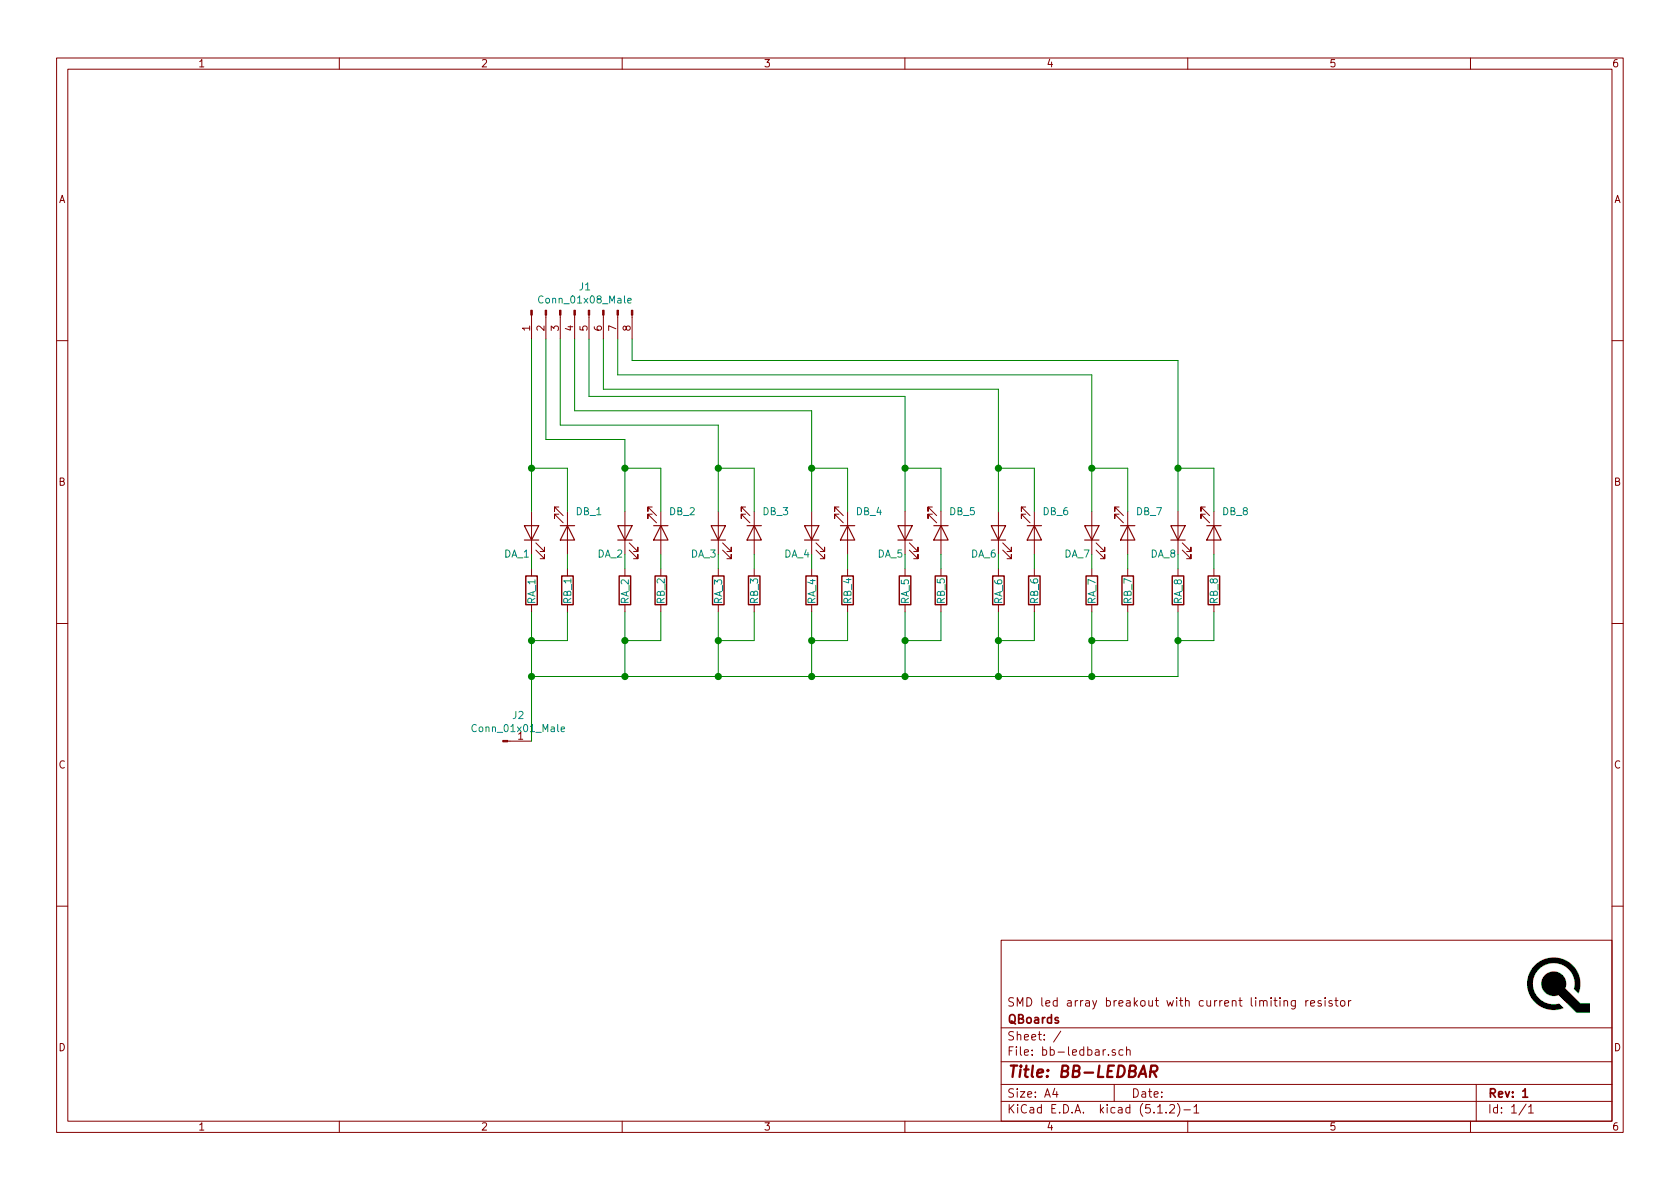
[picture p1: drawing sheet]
EESchema Schematic File Version 4
EELAYER 29 0
EELAYER END
$Descr A4 11693 8268
encoding utf-8
Sheet 1 1
Title "BB-LEDBAR"
Date ""
Rev "1"
Comp "QBoards"
Comment1 "SMD led array breakout with current limiting resistor"
Comment2 ""
Comment3 ""
Comment4 ""
$EndDescr
$Comp
L Device:LED DA_1
U 1 1
P 3700 3700
F 0 "DA_1" V 3550 3800 50  0000 C CNN
F 1 "LED" H 3693 3825 50  0001 C CNN
F 2 "LED_SMD:LED_0805_2012Metric" H 3700 3700 50  0001 C CNN
F 3 "~" H 3700 3700 50  0001 C CNN
	1    3700 3700
	0    -1   -1   0   
$EndComp
$Comp
L Device:R RA_1
U 1 1
P 3700 4100
F 0 "RA_1" V 3700 4000 50  0000 L CNN
F 1 "R" H 3770 4055 50  0001 L CNN
F 2 "Resistor_SMD:R_0805_2012Metric" V 3630 4100 50  0001 C CNN
F 3 "~" H 3700 4100 50  0001 C CNN
	1    3700 4100
	1    0    0    -1  
$EndComp
$Comp
L Connector:Conn_01x01_Male J2
U 1 1
P 3500 5150
F 0 "J2" H 3608 5331 50  0000 C CNN
F 1 "Conn_01x01_Male" H 3608 5240 50  0000 C CNN
F 2 "qboards_connectors:PinHeader_1x01_P2.54mm_Vertical" H 3500 5150 50  0001 C CNN
F 3 "~" H 3500 5150 50  0001 C CNN
	1    3500 5150
	1    0    0    -1  
$EndComp
$Comp
L Connector:Conn_01x08_Male J1
U 1 1
P 4000 2150
F 0 "J1" V 3835 2078 50  0000 C CNN
F 1 "Conn_01x08_Male" V 3926 2078 50  0000 C CNN
F 2 "Connector_PinHeader_2.54mm:PinHeader_1x08_P2.54mm_Vertical" H 4000 2150 50  0001 C CNN
F 3 "~" H 4000 2150 50  0001 C CNN
	1    4000 2150
	0    -1   1    0   
$EndComp
Wire Wire Line
	3700 3850 3700 3950
Wire Wire Line
	3700 4250 3700 4450
$Comp
L Device:LED DB_1
U 1 1
P 3950 3700
F 0 "DB_1" V 3800 3850 50  0000 C CNN
F 1 "LED" H 3943 3825 50  0001 C CNN
F 2 "LED_SMD:LED_0805_2012Metric" H 3950 3700 50  0001 C CNN
F 3 "~" H 3950 3700 50  0001 C CNN
	1    3950 3700
	0    1    1    0   
$EndComp
$Comp
L Device:R RB_1
U 1 1
P 3950 4100
F 0 "RB_1" V 3950 4000 50  0000 L CNN
F 1 "R" H 4020 4055 50  0001 L CNN
F 2 "Resistor_SMD:R_0805_2012Metric" V 3880 4100 50  0001 C CNN
F 3 "~" H 3950 4100 50  0001 C CNN
	1    3950 4100
	1    0    0    -1  
$EndComp
Wire Wire Line
	3950 3850 3950 3950
Wire Wire Line
	3950 4250 3950 4450
Wire Wire Line
	3950 4450 3700 4450
Connection ~ 3700 4450
Wire Wire Line
	3700 4450 3700 4700
Wire Wire Line
	3950 3550 3950 3250
Wire Wire Line
	3950 3250 3700 3250
Connection ~ 3700 3250
Wire Wire Line
	3700 3250 3700 3550
$Comp
L Device:LED DA_2
U 1 1
P 4350 3700
F 0 "DA_2" V 4200 3800 50  0000 C CNN
F 1 "LED" H 4343 3825 50  0001 C CNN
F 2 "LED_SMD:LED_0805_2012Metric" H 4350 3700 50  0001 C CNN
F 3 "~" H 4350 3700 50  0001 C CNN
	1    4350 3700
	0    -1   -1   0   
$EndComp
$Comp
L Device:R RA_2
U 1 1
P 4350 4100
F 0 "RA_2" V 4350 4000 50  0000 L CNN
F 1 "R" H 4420 4055 50  0001 L CNN
F 2 "Resistor_SMD:R_0805_2012Metric" V 4280 4100 50  0001 C CNN
F 3 "~" H 4350 4100 50  0001 C CNN
	1    4350 4100
	1    0    0    -1  
$EndComp
Wire Wire Line
	4350 3850 4350 3950
Wire Wire Line
	4350 4250 4350 4450
$Comp
L Device:LED DB_2
U 1 1
P 4600 3700
F 0 "DB_2" V 4450 3850 50  0000 C CNN
F 1 "LED" H 4593 3825 50  0001 C CNN
F 2 "LED_SMD:LED_0805_2012Metric" H 4600 3700 50  0001 C CNN
F 3 "~" H 4600 3700 50  0001 C CNN
	1    4600 3700
	0    1    1    0   
$EndComp
$Comp
L Device:R RB_2
U 1 1
P 4600 4100
F 0 "RB_2" V 4600 4000 50  0000 L CNN
F 1 "R" H 4670 4055 50  0001 L CNN
F 2 "Resistor_SMD:R_0805_2012Metric" V 4530 4100 50  0001 C CNN
F 3 "~" H 4600 4100 50  0001 C CNN
	1    4600 4100
	1    0    0    -1  
$EndComp
Wire Wire Line
	4600 3850 4600 3950
Wire Wire Line
	4600 4250 4600 4450
Wire Wire Line
	4600 4450 4350 4450
Wire Wire Line
	4600 3550 4600 3250
Wire Wire Line
	4600 3250 4350 3250
Wire Wire Line
	4350 3250 4350 3550
$Comp
L Device:LED DA_3
U 1 1
P 5000 3700
F 0 "DA_3" V 4850 3800 50  0000 C CNN
F 1 "LED" H 4993 3825 50  0001 C CNN
F 2 "LED_SMD:LED_0805_2012Metric" H 5000 3700 50  0001 C CNN
F 3 "~" H 5000 3700 50  0001 C CNN
	1    5000 3700
	0    -1   -1   0   
$EndComp
$Comp
L Device:R RA_3
U 1 1
P 5000 4100
F 0 "RA_3" V 5000 4000 50  0000 L CNN
F 1 "R" H 5070 4055 50  0001 L CNN
F 2 "Resistor_SMD:R_0805_2012Metric" V 4930 4100 50  0001 C CNN
F 3 "~" H 5000 4100 50  0001 C CNN
	1    5000 4100
	1    0    0    -1  
$EndComp
Wire Wire Line
	5000 3850 5000 3950
Wire Wire Line
	5000 4250 5000 4450
$Comp
L Device:LED DB_3
U 1 1
P 5250 3700
F 0 "DB_3" V 5100 3850 50  0000 C CNN
F 1 "LED" H 5243 3825 50  0001 C CNN
F 2 "LED_SMD:LED_0805_2012Metric" H 5250 3700 50  0001 C CNN
F 3 "~" H 5250 3700 50  0001 C CNN
	1    5250 3700
	0    1    1    0   
$EndComp
$Comp
L Device:R RB_3
U 1 1
P 5250 4100
F 0 "RB_3" V 5250 4000 50  0000 L CNN
F 1 "R" H 5320 4055 50  0001 L CNN
F 2 "Resistor_SMD:R_0805_2012Metric" V 5180 4100 50  0001 C CNN
F 3 "~" H 5250 4100 50  0001 C CNN
	1    5250 4100
	1    0    0    -1  
$EndComp
Wire Wire Line
	5250 3850 5250 3950
Wire Wire Line
	5250 4250 5250 4450
Wire Wire Line
	5250 4450 5000 4450
Wire Wire Line
	5250 3550 5250 3250
Wire Wire Line
	5250 3250 5000 3250
Wire Wire Line
	5000 3250 5000 3550
$Comp
L Device:LED DA_4
U 1 1
P 5650 3700
F 0 "DA_4" V 5500 3800 50  0000 C CNN
F 1 "LED" H 5643 3825 50  0001 C CNN
F 2 "LED_SMD:LED_0805_2012Metric" H 5650 3700 50  0001 C CNN
F 3 "~" H 5650 3700 50  0001 C CNN
	1    5650 3700
	0    -1   -1   0   
$EndComp
$Comp
L Device:R RA_4
U 1 1
P 5650 4100
F 0 "RA_4" V 5650 4000 50  0000 L CNN
F 1 "R" H 5720 4055 50  0001 L CNN
F 2 "Resistor_SMD:R_0805_2012Metric" V 5580 4100 50  0001 C CNN
F 3 "~" H 5650 4100 50  0001 C CNN
	1    5650 4100
	1    0    0    -1  
$EndComp
Wire Wire Line
	5650 3850 5650 3950
Wire Wire Line
	5650 4250 5650 4450
$Comp
L Device:LED DB_4
U 1 1
P 5900 3700
F 0 "DB_4" V 5750 3850 50  0000 C CNN
F 1 "LED" H 5893 3825 50  0001 C CNN
F 2 "LED_SMD:LED_0805_2012Metric" H 5900 3700 50  0001 C CNN
F 3 "~" H 5900 3700 50  0001 C CNN
	1    5900 3700
	0    1    1    0   
$EndComp
$Comp
L Device:R RB_4
U 1 1
P 5900 4100
F 0 "RB_4" V 5900 4000 50  0000 L CNN
F 1 "R" H 5970 4055 50  0001 L CNN
F 2 "Resistor_SMD:R_0805_2012Metric" V 5830 4100 50  0001 C CNN
F 3 "~" H 5900 4100 50  0001 C CNN
	1    5900 4100
	1    0    0    -1  
$EndComp
Wire Wire Line
	5900 3850 5900 3950
Wire Wire Line
	5900 4250 5900 4450
Wire Wire Line
	5900 4450 5650 4450
Wire Wire Line
	5900 3550 5900 3250
Wire Wire Line
	5900 3250 5650 3250
Wire Wire Line
	5650 3250 5650 3550
$Comp
L Device:LED DA_5
U 1 1
P 6300 3700
F 0 "DA_5" V 6150 3800 50  0000 C CNN
F 1 "LED" H 6293 3825 50  0001 C CNN
F 2 "LED_SMD:LED_0805_2012Metric" H 6300 3700 50  0001 C CNN
F 3 "~" H 6300 3700 50  0001 C CNN
	1    6300 3700
	0    -1   -1   0   
$EndComp
$Comp
L Device:R RA_5
U 1 1
P 6300 4100
F 0 "RA_5" V 6300 4000 50  0000 L CNN
F 1 "R" H 6370 4055 50  0001 L CNN
F 2 "Resistor_SMD:R_0805_2012Metric" V 6230 4100 50  0001 C CNN
F 3 "~" H 6300 4100 50  0001 C CNN
	1    6300 4100
	1    0    0    -1  
$EndComp
Wire Wire Line
	6300 3850 6300 3950
Wire Wire Line
	6300 4250 6300 4450
$Comp
L Device:LED DB_5
U 1 1
P 6550 3700
F 0 "DB_5" V 6400 3850 50  0000 C CNN
F 1 "LED" H 6543 3825 50  0001 C CNN
F 2 "LED_SMD:LED_0805_2012Metric" H 6550 3700 50  0001 C CNN
F 3 "~" H 6550 3700 50  0001 C CNN
	1    6550 3700
	0    1    1    0   
$EndComp
$Comp
L Device:R RB_5
U 1 1
P 6550 4100
F 0 "RB_5" V 6550 4000 50  0000 L CNN
F 1 "R" H 6620 4055 50  0001 L CNN
F 2 "Resistor_SMD:R_0805_2012Metric" V 6480 4100 50  0001 C CNN
F 3 "~" H 6550 4100 50  0001 C CNN
	1    6550 4100
	1    0    0    -1  
$EndComp
Wire Wire Line
	6550 3850 6550 3950
Wire Wire Line
	6550 4250 6550 4450
Wire Wire Line
	6550 4450 6300 4450
Wire Wire Line
	6550 3550 6550 3250
Wire Wire Line
	6550 3250 6300 3250
Wire Wire Line
	6300 3250 6300 3550
$Comp
L Device:LED DA_6
U 1 1
P 6950 3700
F 0 "DA_6" V 6800 3800 50  0000 C CNN
F 1 "LED" H 6943 3825 50  0001 C CNN
F 2 "LED_SMD:LED_0805_2012Metric" H 6950 3700 50  0001 C CNN
F 3 "~" H 6950 3700 50  0001 C CNN
	1    6950 3700
	0    -1   -1   0   
$EndComp
$Comp
L Device:R RA_6
U 1 1
P 6950 4100
F 0 "RA_6" V 6950 4000 50  0000 L CNN
F 1 "R" H 7020 4055 50  0001 L CNN
F 2 "Resistor_SMD:R_0805_2012Metric" V 6880 4100 50  0001 C CNN
F 3 "~" H 6950 4100 50  0001 C CNN
	1    6950 4100
	1    0    0    -1  
$EndComp
Wire Wire Line
	6950 3850 6950 3950
Wire Wire Line
	6950 4250 6950 4450
$Comp
L Device:LED DB_6
U 1 1
P 7200 3700
F 0 "DB_6" V 7050 3850 50  0000 C CNN
F 1 "LED" H 7193 3825 50  0001 C CNN
F 2 "LED_SMD:LED_0805_2012Metric" H 7200 3700 50  0001 C CNN
F 3 "~" H 7200 3700 50  0001 C CNN
	1    7200 3700
	0    1    1    0   
$EndComp
$Comp
L Device:R RB_6
U 1 1
P 7200 4100
F 0 "RB_6" V 7200 4000 50  0000 L CNN
F 1 "R" H 7270 4055 50  0001 L CNN
F 2 "Resistor_SMD:R_0805_2012Metric" V 7130 4100 50  0001 C CNN
F 3 "~" H 7200 4100 50  0001 C CNN
	1    7200 4100
	1    0    0    -1  
$EndComp
Wire Wire Line
	7200 3850 7200 3950
Wire Wire Line
	7200 4250 7200 4450
Wire Wire Line
	7200 4450 6950 4450
Wire Wire Line
	7200 3550 7200 3250
Wire Wire Line
	7200 3250 6950 3250
Wire Wire Line
	6950 3250 6950 3550
$Comp
L Device:LED DA_7
U 1 1
P 7600 3700
F 0 "DA_7" V 7450 3800 50  0000 C CNN
F 1 "LED" H 7593 3825 50  0001 C CNN
F 2 "LED_SMD:LED_0805_2012Metric" H 7600 3700 50  0001 C CNN
F 3 "~" H 7600 3700 50  0001 C CNN
	1    7600 3700
	0    -1   -1   0   
$EndComp
$Comp
L Device:R RA_7
U 1 1
P 7600 4100
F 0 "RA_7" V 7600 4000 50  0000 L CNN
F 1 "R" H 7670 4055 50  0001 L CNN
F 2 "Resistor_SMD:R_0805_2012Metric" V 7530 4100 50  0001 C CNN
F 3 "~" H 7600 4100 50  0001 C CNN
	1    7600 4100
	1    0    0    -1  
$EndComp
Wire Wire Line
	7600 3850 7600 3950
Wire Wire Line
	7600 4250 7600 4450
$Comp
L Device:LED DB_7
U 1 1
P 7850 3700
F 0 "DB_7" V 7700 3850 50  0000 C CNN
F 1 "LED" H 7843 3825 50  0001 C CNN
F 2 "LED_SMD:LED_0805_2012Metric" H 7850 3700 50  0001 C CNN
F 3 "~" H 7850 3700 50  0001 C CNN
	1    7850 3700
	0    1    1    0   
$EndComp
$Comp
L Device:R RB_7
U 1 1
P 7850 4100
F 0 "RB_7" V 7850 4000 50  0000 L CNN
F 1 "R" H 7920 4055 50  0001 L CNN
F 2 "Resistor_SMD:R_0805_2012Metric" V 7780 4100 50  0001 C CNN
F 3 "~" H 7850 4100 50  0001 C CNN
	1    7850 4100
	1    0    0    -1  
$EndComp
Wire Wire Line
	7850 3850 7850 3950
Wire Wire Line
	7850 4250 7850 4450
Wire Wire Line
	7850 4450 7600 4450
Wire Wire Line
	7850 3550 7850 3250
Wire Wire Line
	7850 3250 7600 3250
Wire Wire Line
	7600 3250 7600 3550
$Comp
L Device:LED DA_8
U 1 1
P 8200 3700
F 0 "DA_8" V 8050 3800 50  0000 C CNN
F 1 "LED" H 8193 3825 50  0001 C CNN
F 2 "LED_SMD:LED_0805_2012Metric" H 8200 3700 50  0001 C CNN
F 3 "~" H 8200 3700 50  0001 C CNN
	1    8200 3700
	0    -1   -1   0   
$EndComp
$Comp
L Device:R RA_8
U 1 1
P 8200 4100
F 0 "RA_8" V 8200 4000 50  0000 L CNN
F 1 "R" H 8270 4055 50  0001 L CNN
F 2 "Resistor_SMD:R_0805_2012Metric" V 8130 4100 50  0001 C CNN
F 3 "~" H 8200 4100 50  0001 C CNN
	1    8200 4100
	1    0    0    -1  
$EndComp
Wire Wire Line
	8200 3850 8200 3950
Wire Wire Line
	8200 2500 8200 3250
Wire Wire Line
	8200 4250 8200 4450
$Comp
L Device:LED DB_8
U 1 1
P 8450 3700
F 0 "DB_8" V 8300 3850 50  0000 C CNN
F 1 "LED" H 8443 3825 50  0001 C CNN
F 2 "LED_SMD:LED_0805_2012Metric" H 8450 3700 50  0001 C CNN
F 3 "~" H 8450 3700 50  0001 C CNN
	1    8450 3700
	0    1    1    0   
$EndComp
$Comp
L Device:R RB_8
U 1 1
P 8450 4100
F 0 "RB_8" V 8450 4000 50  0000 L CNN
F 1 "R" H 8520 4055 50  0001 L CNN
F 2 "Resistor_SMD:R_0805_2012Metric" V 8380 4100 50  0001 C CNN
F 3 "~" H 8450 4100 50  0001 C CNN
	1    8450 4100
	1    0    0    -1  
$EndComp
Wire Wire Line
	8450 3850 8450 3950
Wire Wire Line
	8450 4250 8450 4450
Wire Wire Line
	8450 4450 8200 4450
Wire Wire Line
	8450 3550 8450 3250
Wire Wire Line
	8450 3250 8200 3250
Connection ~ 8200 3250
Wire Wire Line
	8200 3250 8200 3550
Wire Wire Line
	8200 4450 8200 4700
Wire Wire Line
	8200 4700 7600 4700
Connection ~ 8200 4450
Connection ~ 3700 4700
Wire Wire Line
	3700 4700 3700 5150
Wire Wire Line
	4350 4450 4350 4700
Connection ~ 4350 4450
Connection ~ 4350 4700
Wire Wire Line
	4350 4700 3700 4700
Wire Wire Line
	5000 4450 5000 4700
Connection ~ 5000 4450
Connection ~ 5000 4700
Wire Wire Line
	5000 4700 4350 4700
Wire Wire Line
	6300 4450 6300 4700
Connection ~ 6300 4450
Connection ~ 6300 4700
Wire Wire Line
	6300 4700 5650 4700
Wire Wire Line
	5650 4450 5650 4700
Connection ~ 5650 4450
Connection ~ 5650 4700
Wire Wire Line
	5650 4700 5000 4700
Wire Wire Line
	6950 4450 6950 4700
Connection ~ 6950 4450
Connection ~ 6950 4700
Wire Wire Line
	6950 4700 6300 4700
Wire Wire Line
	7600 4450 7600 4700
Connection ~ 7600 4450
Connection ~ 7600 4700
Wire Wire Line
	7600 4700 6950 4700
Wire Wire Line
	3700 2350 3700 3250
Wire Wire Line
	8200 2500 4400 2500
Wire Wire Line
	4400 2500 4400 2350
Wire Wire Line
	7600 3250 7600 2600
Wire Wire Line
	7600 2600 4300 2600
Wire Wire Line
	4300 2600 4300 2350
Connection ~ 7600 3250
Wire Wire Line
	4200 2700 6950 2700
Wire Wire Line
	6950 2700 6950 3250
Connection ~ 6950 3250
Wire Wire Line
	6300 3250 6300 2750
Wire Wire Line
	6300 2750 4100 2750
Wire Wire Line
	4100 2750 4100 2350
Connection ~ 6300 3250
Wire Wire Line
	4000 2350 4000 2850
Wire Wire Line
	4000 2850 5650 2850
Wire Wire Line
	5650 2850 5650 3250
Connection ~ 5650 3250
Wire Wire Line
	3900 2350 3900 2950
Wire Wire Line
	3900 2950 5000 2950
Wire Wire Line
	5000 2950 5000 3250
Connection ~ 5000 3250
Wire Wire Line
	3800 2350 3800 3050
Wire Wire Line
	3800 3050 4350 3050
Wire Wire Line
	4350 3050 4350 3250
Connection ~ 4350 3250
Wire Wire Line
	4200 2350 4200 2700
$EndSCHEMATC
